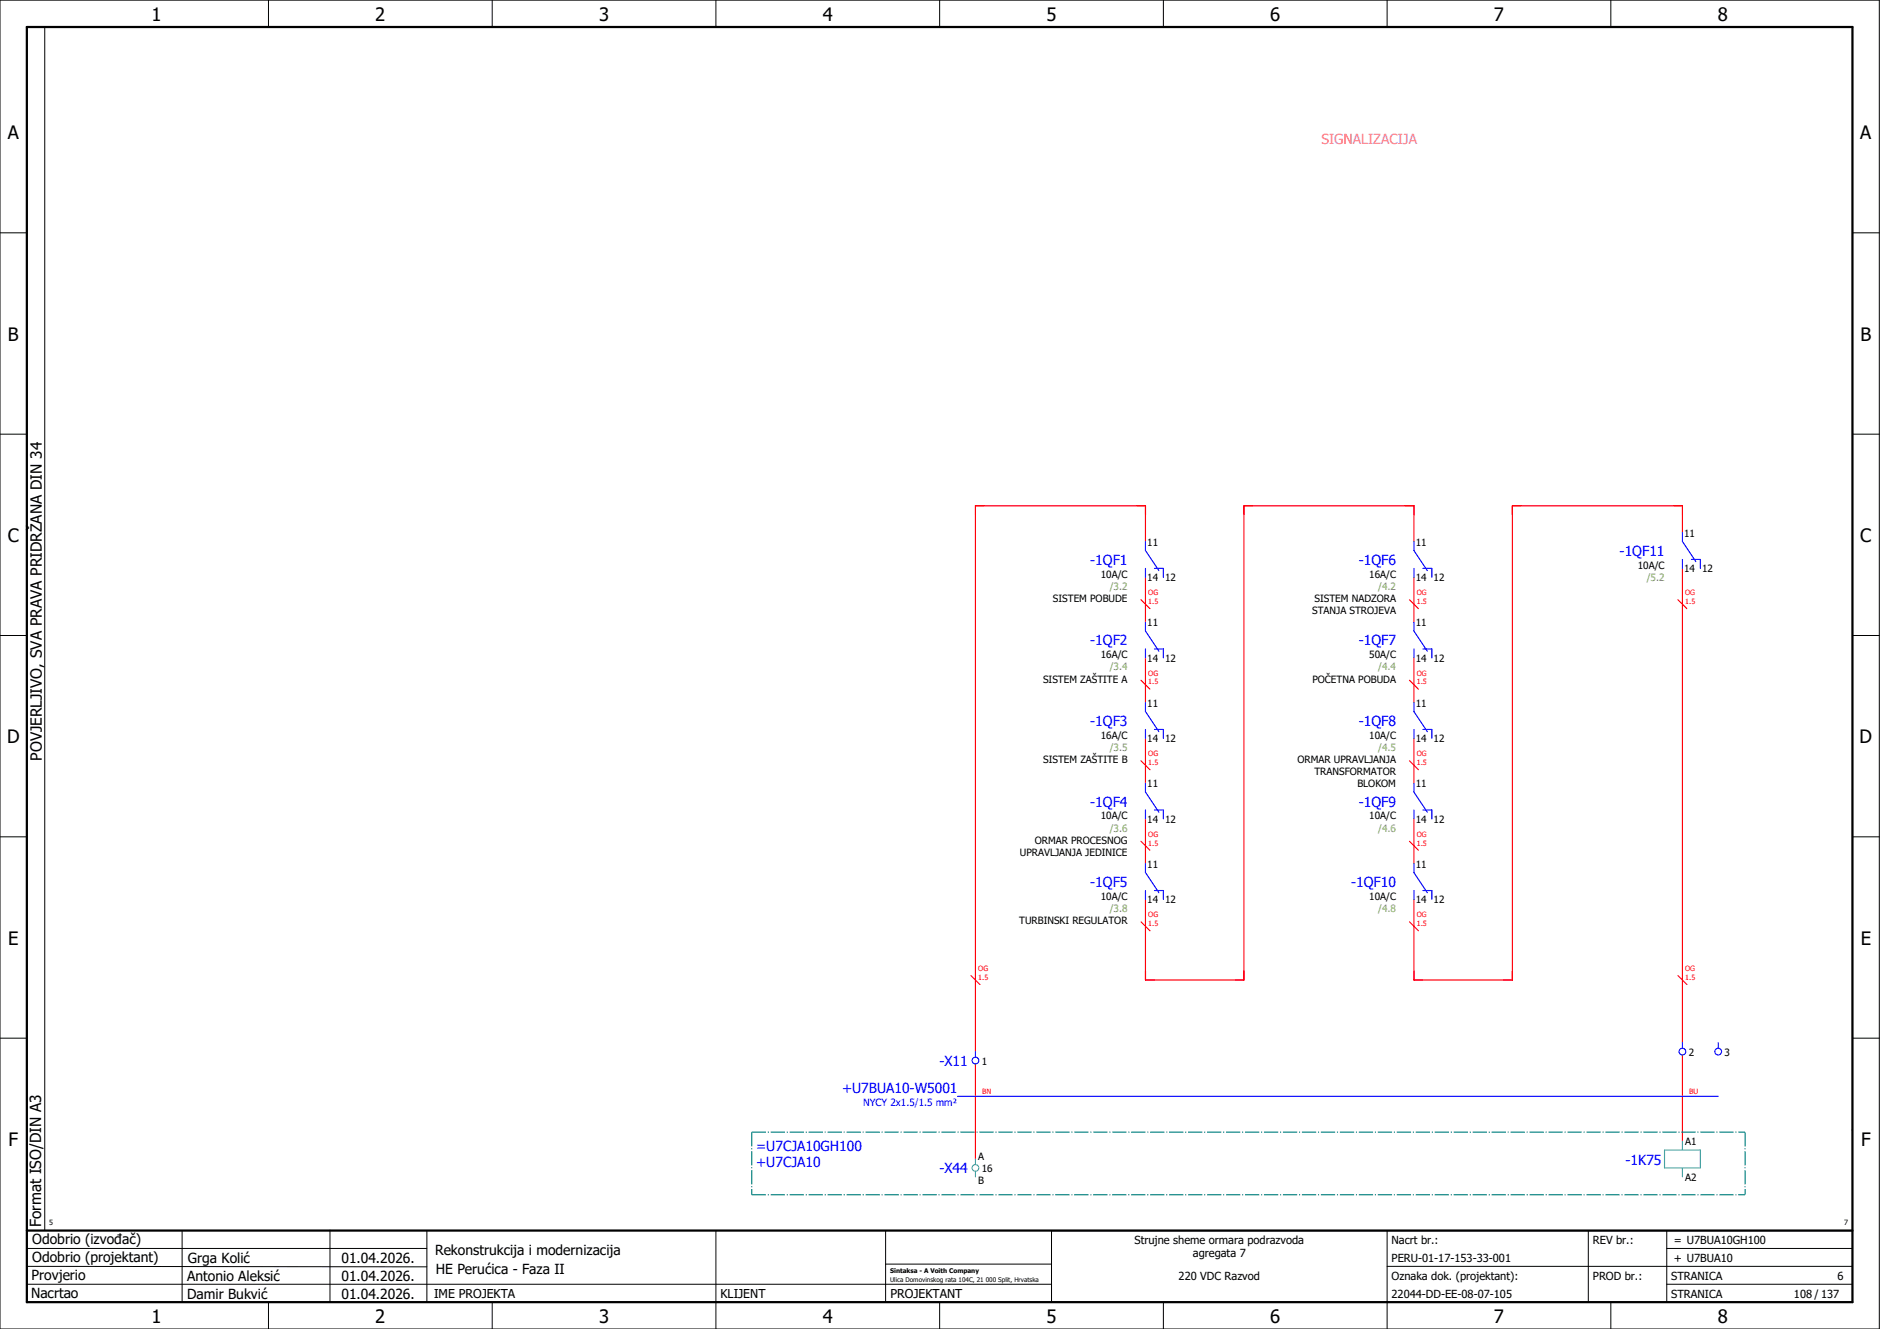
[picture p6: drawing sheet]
<svg xmlns="http://www.w3.org/2000/svg" width="420mm" height="297mm" viewBox="0 0 420 297" stroke-linecap="round" stroke-linejoin="round" font-family="sans-serif">
<g fill="none" stroke="#000" stroke-width=".22">
<path d="M0 0h420v297h-420zM10 6v269M60 0v6M110 0v6M160 0v6M210 0v6M260 0v6M310 0v6M360 0v6M0 52h6M414 52h6M0 97h6"/>
<path d="M414 97h6M0 142h6M414 142h6M414 176.3v87.4M0 187h6M414 187h6M0 232h6M414 232h6M6 279h89.4M40.7 275v16M73.7 274.9v16M95.4 275.1v16"/>
<path d="M160 275v22M197.9 275.1v16M310 275v22M355 275v16M372.5 279h41.5M372.5 275v16M414 275h-179v16M6 283l89.4 .1M6 287h229M60 291v6M110 291v6M197.9 282.5h37.1"/>
<path d="M210 291v6M260 291v6M310 283h104M360 291v6M372.5 287h41.5"/>
</g>
<path d="M6 6h408v285h-408zM6 275h408" fill="none" stroke="#000" stroke-width=".5"/>
<g fill="none" stroke="#f00" stroke-width=".25">
<path d="M376 119v-6h-38v106h-22v-18M255 134l2 2M256 121v-8h-38v122M256 129v10M315 134l2 2M316 121v-8h-38v106h-22v-18M316 129v10M375 134l2 2M376 127v106M255 152l2 2M256 147v10M315 152l2 2"/>
<path d="M316 147v10M255 170l2 2M256 165v10M315 170l2 2M316 165v10M255 188l2 2M256 183v10M315 188l2 2M316 183v10M217 218l2 2M255 206l2 2M315 206l2 2"/>
<path d="M375 218l2 2M218 237.8v21.2M376 235.8v19.2"/>
</g>
<g fill="none" stroke="#00f" stroke-width=".25">
<path d="M376 119v2l3 4.5M256 121v2l3 4.5M256 139v2l3 4.5M256 127v2M258 127h2v2M316 121v2l3 4.5M316 139v2l3 4.5M316 127v2M318 127h2v2M376 125v2M378 125h2v2M256 157v2l3 4.5"/>
<path d="M256 145v2M258 145h2v2M316 157v2l3 4.5M316 145v2M318 145h2v2M256 175v2l3 4.5M256 163v2M258 163h2v2M316 175v2l3 4.5M316 163v2M318 163h2v2M256 193v2l3 4.5"/>
<path d="M256 181v2M256 199v2M258 181h2v2M258 199h2v2M316 193v2l3 4.5M316 181v2M316 199v2M318 181h2v2M318 199h2v2M218 235v1.3M376 233v1.3M384 233v1.3"/>
<path d="M214 245h170"/>
<circle cx="218" cy="237" r=".75"/>
<circle cx="376" cy="235" r=".75"/>
<circle cx="384" cy="235" r=".75"/>
</g>
<path d="M168 253h222M168 253v14M390 253v14M168 267h222" fill="none" stroke="#007f7f" stroke-width=".25" stroke-dasharray="3.2 .4 .3 .4" stroke-linecap="butt"/>
<g fill="none" stroke="#52a5a5" stroke-width=".25">
<path d="M218 259v1.3M372 257h8v4h-8zM376 255v2M218 261.8v1.2M376 261v2"/>
<circle cx="218" cy="261" r=".75"/>
</g>
<g font-size="4.1">
<text x="33.9" y="4.7">1</text>
<text x="83.9" y="4.7">2</text>
<text x="133.9" y="4.7">3</text>
<text x="183.9" y="4.7">4</text>
<text x="233.9" y="4.7">5</text>
<text x="283.9" y="4.7">6</text>
<text x="333.9" y="4.7">7</text>
<text x="383.9" y="4.7">8</text>
<text x="1.8" y="31.2">A</text>
<text x="415.8" y="31.2">A</text>
<text x="1.8" y="76.2">B</text>
<text x="415.8" y="76.2">B</text>
<text x="1.8" y="121.2">C</text>
<text x="415.8" y="121.2">C</text>
<text x="1.6" y="166.2">D</text>
<text x="415.6" y="166.2">D</text>
<text x="1.8" y="211.2">E</text>
<text x="415.8" y="211.2">E</text>
<text x="1.9" y="256.2">F</text>
<text x="415.9" y="256.2">F</text>
<text x="33.9" y="295.7">1</text>
<text x="83.9" y="295.7">2</text>
<text x="133.9" y="295.7">3</text>
<text x="183.9" y="295.7">4</text>
<text x="233.9" y="295.7">5</text>
<text x="283.9" y="295.7">6</text>
<text x="333.9" y="295.7">7</text>
<text x="383.9" y="295.7">8</text>
</g>
<g font-size="3.4">
<text x="9.4" y="170" transform="rotate(-90 9.4 170)">POVJERLJIVO, SVA PRAVA PRIDRŽANA DIN 34</text>
<text x="9.2" y="274.3" transform="rotate(-90 9.2 274.3)">Format ISO/DIN A3</text>
</g>
<text font-size="3.1" fill="#f0f" x="295.3" y="32.1">SIGNALIZACIJA</text>
<g font-size="3.1" fill="#00f">
<text x="362" y="124.3">-1QF11</text>
<text x="243.7" y="126.3">-1QF1</text>
<text x="303.7" y="126.3">-1QF6</text>
<text x="243.7" y="144.3">-1QF2</text>
<text x="303.7" y="144.3">-1QF7</text>
<text x="243.7" y="162.3">-1QF3</text>
<text x="303.7" y="162.3">-1QF8</text>
<text x="243.7" y="180.3">-1QF4</text>
<text x="303.7" y="180.3">-1QF9</text>
<text x="243.7" y="198.3">-1QF5</text>
<text x="302" y="198.3">-1QF10</text>
<text x="210" y="238.3">-X11</text>
<text x="188.2" y="244.4">+U7BUA10-W5001</text>
<text x="169" y="257.1">=U7CJA10GH100</text>
<text x="169" y="260.9">+U7CJA10</text>
<text x="210" y="262.3">-X44</text>
<text x="363.3" y="260.4">-1K75</text>
</g>
<g font-size="3.1">
<text x="7.2" y="278.1">Odobrio (izvođač)</text>
<text x="97.2" y="280.5">Rekonstrukcija i modernizacija</text>
<text x="7.1" y="286.1">Provjerio</text>
<text x="7.2" y="282.1">Odobrio (projektant)</text>
<text x="41.8" y="286.2">Antonio Aleksić</text>
<text x="42" y="282.3">Grga Kolić</text>
<text x="76.3" y="282.3">01.04.2026.</text>
<text x="76.3" y="286.3">01.04.2026.</text>
<text x="97.4" y="284.8">HE Perućica - Faza II</text>
<text x="6.9" y="290">Nacrtao</text>
<text x="41.8" y="290.3">Damir Bukvić</text>
<text x="76.3" y="290.3">01.04.2026.</text>
</g>
<g font-size="2.7">
<text x="97" y="290.1">IME PROJEKTA</text>
<text x="161" y="290.1">KLIJENT</text>
<text x="199" y="290.1">PROJEKTANT</text>
</g>
<g font-size="2.5">
<text x="253.5" y="278">Strujne sheme ormara podrazvoda</text>
<text x="266.6" y="281">agregata 7</text>
<text x="311" y="278">Nacrt br.:</text>
<text x="356" y="278">REV br.:</text>
<text x="374.1" y="278">= U7BUA10GH100</text>
<text x="263.4" y="286">220 VDC Razvod</text>
<text x="311" y="286">Oznaka dok. (projektant):</text>
<text x="311" y="282">PERU-01-17-153-33-001</text>
<text x="356" y="286">PROD br.:</text>
<text x="373.5" y="286">STRANICA</text>
<text x="374.1" y="282.1">+ U7BUA10</text>
<text x="410.6" y="286">6</text>
<text x="311" y="290">22044-DD-EE-08-07-105</text>
<text x="373.5" y="290">STRANICA</text>
<text x="400.9" y="290">108 / 137</text>
</g>
<g font-size="2.2">
<text x="376.4" y="120">11</text>
<text x="256.4" y="122">11</text>
<text x="316.4" y="122">11</text>
<text x="246" y="129.2">10A/C</text>
<text x="256.4" y="129.9">14</text>
<text x="260.4" y="129.9">12</text>
<text x="306" y="129.2">16A/C</text>
<text x="316.4" y="129.9">14</text>
<text x="320.4" y="129.9">12</text>
<text x="366" y="127.2">10A/C</text>
<text x="376.4" y="127.9">14</text>
<text x="380.4" y="127.9">12</text>
<text x="235.3" y="134.6">SISTEM POBUDE</text>
<text x="293.3" y="137.3">STANJA STROJEVA</text>
<text x="293.8" y="134.6">SISTEM NADZORA</text>
<text x="256.4" y="140">11</text>
<text x="316.4" y="140">11</text>
<text x="246" y="147.2">16A/C</text>
<text x="256.4" y="147.9">14</text>
<text x="260.4" y="147.9">12</text>
<text x="306" y="147.2">50A/C</text>
<text x="316.4" y="147.9">14</text>
<text x="320.4" y="147.9">12</text>
<text x="233.1" y="152.6">SISTEM ZAŠTITE A</text>
<text x="293.3" y="152.6">POČETNA POBUDA</text>
<text x="256.4" y="158">11</text>
<text x="316.4" y="158">11</text>
<text x="246" y="165.2">16A/C</text>
<text x="256.4" y="165.9">14</text>
<text x="260.4" y="165.9">12</text>
<text x="306" y="165.2">10A/C</text>
<text x="316.4" y="165.9">14</text>
<text x="320.4" y="165.9">12</text>
<text x="233.1" y="170.6">SISTEM ZAŠTITE B</text>
<text x="290" y="170.6">ORMAR UPRAVLJANJA</text>
<text x="293.8" y="173.3">TRANSFORMATOR</text>
<text x="256.4" y="176">11</text>
<text x="303.4" y="176">BLOKOM</text>
<text x="316.4" y="176">11</text>
<text x="246" y="183.2">10A/C</text>
<text x="256.4" y="183.9">14</text>
<text x="260.4" y="183.9">12</text>
<text x="306" y="183.2">10A/C</text>
<text x="316.4" y="183.9">14</text>
<text x="320.4" y="183.9">12</text>
<text x="227.9" y="191.3">UPRAVLJANJA JEDINICE</text>
<text x="231.3" y="188.6">ORMAR PROCESNOG</text>
<text x="256.4" y="194">11</text>
<text x="316.4" y="194">11</text>
<text x="246" y="201.2">10A/C</text>
<text x="256.4" y="201.9">14</text>
<text x="260.4" y="201.9">12</text>
<text x="306" y="201.2">10A/C</text>
<text x="316.4" y="201.9">14</text>
<text x="320.4" y="201.9">12</text>
<text x="227.8" y="206.6">TURBINSKI REGULATOR</text>
<text x="219.4" y="237.9">1</text>
<text x="377.4" y="235.9">2</text>
<text x="385.4" y="235.9">3</text>
<text x="376.6" y="256">A1</text>
<text x="218.6" y="259.2">A</text>
<text x="219.4" y="261.9">16</text>
<text x="376.6" y="263.9">A2</text>
<text x="218.6" y="264.7">B</text>
</g>
<g font-size="2.2" fill="#7ca552">
<text x="248" y="131.9">/3.2</text>
<text x="308" y="131.9">/4.2</text>
<text x="368" y="129.9">/5.2</text>
<text x="248" y="149.9">/3.4</text>
<text x="308" y="149.9">/4.4</text>
<text x="248" y="167.9">/3.5</text>
<text x="308" y="167.9">/4.5</text>
<text x="248" y="185.9">/3.6</text>
<text x="308" y="185.9">/4.6</text>
<text x="248" y="203.9">/3.8</text>
<text x="308" y="203.9">/4.8</text>
</g>
<text font-size="2.2" fill="#00f" x="192.9" y="247.3">NYCY 2x1.5/1.5 mm²</text>
<g font-size="1.6" fill="#f00">
<text x="256.6" y="135">1.5</text>
<text x="256.6" y="133">OG</text>
<text x="316.6" y="135">1.5</text>
<text x="316.6" y="133">OG</text>
<text x="376.6" y="135">1.5</text>
<text x="376.6" y="133">OG</text>
<text x="256.6" y="153">1.5</text>
<text x="256.6" y="151">OG</text>
<text x="316.6" y="153">1.5</text>
<text x="316.6" y="151">OG</text>
<text x="256.6" y="171">1.5</text>
<text x="256.6" y="169">OG</text>
<text x="316.6" y="171">1.5</text>
<text x="316.6" y="169">OG</text>
<text x="256.6" y="189">1.5</text>
<text x="256.6" y="187">OG</text>
<text x="316.6" y="189">1.5</text>
<text x="316.6" y="187">OG</text>
<text x="256.6" y="207">1.5</text>
<text x="256.6" y="205">OG</text>
<text x="316.6" y="207">1.5</text>
<text x="316.6" y="205">OG</text>
<text x="218.6" y="219">1.5</text>
<text x="218.6" y="217">OG</text>
<text x="376.6" y="219">1.5</text>
<text x="376.6" y="217">OG</text>
<text x="219.5" y="244.5">BN</text>
<text x="377.5" y="244.5">BU</text>
</g>
<g font-size="1.6">
<text x="11" y="273.7">5</text>
<text x="412.1" y="273.7">7</text>
</g>
<g font-size="1.4">
<text x="198.9" y="284.4">Sintaksa - A Voith Company</text>
<text x="198.9" y="286.4">Ulica Domovinskog rata 104C, 21 000 Split, Hrvatska</text>
</g>
</svg>
